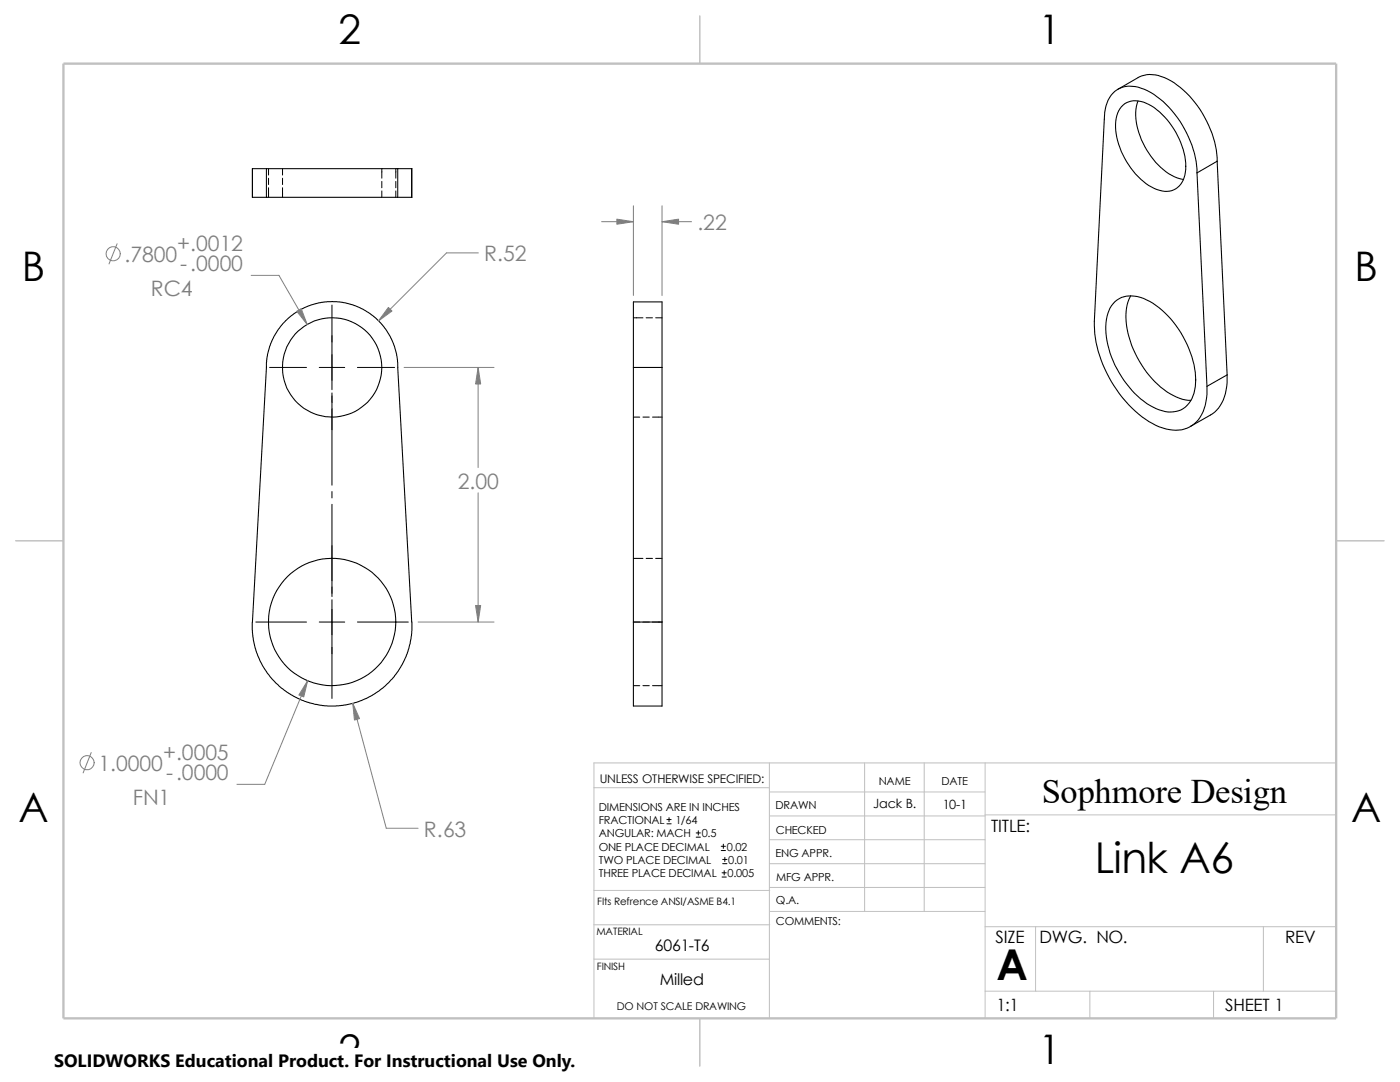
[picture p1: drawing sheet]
<svg xmlns="http://www.w3.org/2000/svg" width="279mm" height="216mm" viewBox="0 0 279 216" stroke-linecap="round" stroke-linejoin="round" font-family="sans-serif">
<g fill="none" stroke="#c0c0c0" stroke-width=".2">
<path d="M118.5 157.2h35M153.5 152.2v51M153.5 158h43.1M172.6 152.2v29.7M184.4 152.2v29.7M196.6 152.2v51M266.7 152.2h-148.2v51M118.5 177.7h35.1M153.5 162.8h43.1M153.5 167.6h43.1M153.5 177.1h43.1M153.5 172.3h43.1"/>
<path d="M196.6 162.6h70.1M118.5 184.5h35.1M118.5 191.4h35M153.6 181.9h43M196.6 184.9h70.1M196.6 197.8h70.1M206.7 184.9v12.9M217.5 197.8v5.4M242.2 197.8v5.4M252.1 184.9v12.9"/>
</g>
<path d="M139.7 3.2v9.5M3.1 107.9h9.6M266.7 107.9h9.5M139.7 203.2v9.5" fill="none" stroke="#c0c0c0" stroke-width=".21"/>
<path d="M12.7 12.7h254v190.5h-254z" fill="none" stroke="#c0c0c0" stroke-width=".47"/>
<g fill="none" stroke="#000" stroke-width=".21">
<path d="M223.1 17.8l4-2.3a6.6 6.6 0 0 1 6.6 .6 20.4 20.4 0 0 1 9.2 16.1M53.2 39.4h26.2M53.2 33.7h26.2M53.2 33.7h-2.8v5.7h2.8M53.2 33.7v5.7M79.4 33.7v5.7M79.4 39.4h2.8M79.4 33.7h2.8M82.2 33.7v5.7M224.1 21a4.7 4.7 0 0 1 5.7 .1 15.4 15.4 0 0 1 6.8 12.7 4.1 4.1 0 0 1-3.7 4.4 9.3 9.3 0 0 1-6.8-4.1 14.1 14.1 0 0 1-3.3-10.5l.5-1.5zM227.1 20.2a10.7 10.7 0 0 0 1 8.4 13.8 13.8 0 0 0 6.8 6.9l1.3 .3M238.9 34.5l2 42.6"/>
<path d="M238.9 34.5a20.2 20.2 0 0 0-9.9-16.4 6.3 6.3 0 0 0-6.1-.2 6.5 6.5 0 0 0-2.5 5.9l-2 40.3a24.5 24.5 0 0 0 11.6 20.4 7.8 7.8 0 0 0 7.4 .7 7.5 7.5 0 0 0 3.5-6.5v-1.6M242.9 32.2l-4 2.3M242.9 32.2l2 42.6M225.6 59a11.5 11.5 0 0 0 0 9.1 18.7 18.7 0 0 0 9.1 11.1l1.3 .5 1.7 .2M79.4 73.3l2.8 50.8M79.4 73.3l-.2-2.1-.5-2.2-.8-1.9-1.4-2-1.5-1.6-1.6-1.2-2.4-1.3-2-.5-1.8-.3h-2.4l-2.7 .6-1.4 .6-2.1 1.3-1.6 1.3-1.4 1.6-.9 1.5-.9 2.1-.4 1.5-.2 1.6-2.9 53.3 .2 2 .4 1.7 .9 2.4 1.6 2.7 2.4 2.6 2.2 1.6 2.8 1.4 2.1 .5 1.5 .3 2.6 .1 1.9-.2 1.8-.4 2.3-.9 2.7-1.6 2.6-2.4 1.6-2.2 1.4-2.8 .6-2.1 .2-1.5 .1-2.7M126.4 73.3h5.7M126.4 73.3v50.8M126.4 73.3v-13.1h5.7v13.1M132.1 73.3v50.8M222.5 60.2a5.6 5.6 0 0 1 6.4-.3 19.2 19.2 0 0 1 9.2 12.1 10.6 10.6 0 0 1-.5 8.1 4.8 4.8 0 0 1-6.2 1.7 17.5 17.5 0 0 1-9.2-9.7 13.5 13.5 0 0 1-.9-10.1l.5-1zM244.9 74.8a9.1 9.1 0 0 1-2.5 7.5l-4.8 2.8"/>
<path d="M244.9 74.8l-4 2.3M126.4 124.1h5.7M126.4 124.1v16.8h5.7v-16.8"/>
<circle cx="66.3" cy="73.3" r="9.9"/>
<circle cx="66.3" cy="124.1" r="12.7"/>
</g>
<g fill="none" stroke="#000" stroke-width=".2">
<path d="M53.6 33.7v1.2M53.6 35.6v1.2M53.6 37.5v1.9M56.4 33.7v1.2M56.4 35.6v1.2M56.4 37.5v1.9M76.2 33.7v1.9M76.2 36.2v1.3M76.2 38.1v1.3M79 33.7v1.9M79 36.2v1.3M79 38.1v1.3"/>
<path d="M53.8 73.3h7.4M63.7 73.3h5.1M66.3 60.9v16.9M66.3 78.4v18.4M71.3 73.3h7.4M126.4 63.4h1.9M128.9 63.4h1.3M130.9 63.4h1.2M66.3 98.1v1.3M126.4 83.2h1.3M128.3 83.2h1.3M130.2 83.2h1.9"/>
<path d="M66.3 100.6v18.4M66.3 119.7v19.7M126.4 111.4h1.9M128.9 111.4h1.3M130.9 111.4h1.2M51.1 124.1h10.1M63.7 124.1h5.1M71.3 124.1h10.2M126.4 124.1h1.3M126.4 136.8h1.3M128.3 124.1h1.3M128.3 136.8h1.3"/>
<path d="M130.2 124.1h1.9M130.2 136.8h1.9M133.1 164.4h.8M133.1 163.5h.8M133.5 163.2v.8M138.9 167h.9M138.9 166.2h.9M139.4 165.8v.8M143.9 169.7h.9M143.9 168.9h.9M144.1 175h.8M144.1 174.2h.8"/>
<path d="M144.2 172.3h.9M144.2 171.5h.9M144.4 168.4v.9M144.5 173.7v.9M144.7 171.1v.8"/>
</g>
<g fill="none" stroke="#808080" stroke-width=".2">
<path d="M23.4 48.6l-1.6 4.1M50.1 54.9h5.6l5.6 9.8M95.5 50.5h-6.4l-13.6 13.6M120.1 44.2h6.3M126.4 41.1v17.9M132.1 41.1v17.9M132.1 44.2h5.9M80.6 73.3h18M95.4 73.3v20M95.4 98.3v25.8M61.4 135.8l-8.6 20.7h-5.5M83.4 124.1h15.2"/>
<path d="M18.2 150.2l-1.6 4M70.4 140.3l6.7 25h6.3"/>
<circle cx="22.6" cy="50.6" r="1.41"/>
<circle cx="17.4" cy="152.2" r="1.41"/>
</g>
<g fill="#808080" stroke="#808080" stroke-width=".2">
<path d="M59.2 62.1l.9-.5 1.2 3.1z"/>
<path d="M77.5 61.3l.7 .8-2.7 2z"/>
<path d="M61.4 135.8l-.8 3.3-1-.4z"/>
<path d="M70.4 140.3l1.4 3.1-1.1 .3z"/>
<path d="M95.4 73.3l.5 3.3h-1z"/>
<path d="M94.9 120.8h1l-.5 3.3z"/>
<path d="M123.1 43.7l3.3 .5-3.3 .5z"/>
<path d="M132.1 44.2l3.3-.5v1z"/>
</g>
<path d="M10.8 209.2h104.1v6.7h-104.1z" fill="#fff"/>
<g font-size="8.5">
<text x="218.5" y="174.1">Link A6</text>
<text x="198.8" y="195.5">A</text>
</g>
<g font-size="8.1">
<text x="67.6" y="8.8">2</text>
<text x="207.3" y="8.8">1</text>
<text x="4.4" y="56.1">B</text>
<text x="270.3" y="56.1">B</text>
<text x="3.7" y="164.1">A</text>
<text x="269.6" y="164.1">A</text>
<text x="67.6" y="212.3">2</text>
<text x="207.3" y="212.3">1</text>
</g>
<text font-size="6.9" x="207.9" y="160.1">Sophmore Design</text>
<g font-size="4.2" fill="#808080">
<text x="139.2" y="45.9">.22</text>
<text x="24.8" y="52.3">.7800</text>
<text x="35.4" y="50">+.0012</text>
<text x="96.6" y="52.2">R.52</text>
<text x="30.1" y="59.1">RC4</text>
<text x="36" y="54.1">-.0000</text>
<text x="91.3" y="97.5">2.00</text>
<text x="19.6" y="153.8">1.0000</text>
<text x="32.6" y="151.6">+.0005</text>
<text x="33.1" y="155.7">-.0000</text>
<text x="26.5" y="160.7">FN1</text>
<text x="84.6" y="167">R.63</text>
</g>
<text font-size="3.6" x="10.8" y="213">SOLIDWORKS Educational Product. For Instructional Use Only.</text>
<g font-size="3.4">
<text x="197.8" y="166">TITLE:</text>
<text x="198.7" y="188.1">SIZE</text>
<text x="207.5" y="188.1">DWG. NO.</text>
<text x="256.5" y="188.2">REV</text>
<text x="198.8" y="201.7">1:1</text>
<text x="244.5" y="201.7">SHEET 1</text>
</g>
<g font-size="3.2">
<text x="130.7" y="189.8">6061-T6</text>
<text x="131.7" y="196.6">Milled</text>
</g>
<g font-size="2.5">
<text x="174.3" y="161.3">Jack B.</text>
<text x="188.2" y="161.4">10-1</text>
</g>
<text font-size="2.4" x="119.7" y="156.2">UNLESS OTHERWISE SPECIFIED:</text>
<g font-size="2.2">
<text x="119.5" y="161.8">DIMENSIONS ARE IN INCHES</text>
<text x="154.8" y="161.5">DRAWN</text>
<text x="175.4" y="156.7">NAME</text>
<text x="187.9" y="156.7">DATE</text>
<text x="119.5" y="164.4">FRACTIONAL</text>
<text x="119.5" y="167.1">ANGULAR: MACH</text>
<text x="134.8" y="164.4">1/64</text>
<text x="140" y="167.1">0.5</text>
<text x="154.8" y="166.3">CHECKED</text>
<text x="119.5" y="169.8">ONE PLACE DECIMAL</text>
<text x="119.5" y="172.4">TWO PLACE DECIMAL</text>
<text x="145" y="169.8">0.02</text>
<text x="145.3" y="172.4">0.01</text>
<text x="154.8" y="171">ENG APPR.</text>
<text x="119.5" y="175">THREE PLACE DECIMAL</text>
<text x="145.2" y="175">0.005</text>
<text x="154.9" y="175.7">MFG APPR.</text>
<text x="154.9" y="180.5">Q.A.</text>
<text x="154.9" y="184.7">COMMENTS:</text>
</g>
<text font-size="2.1" x="123.1" y="201.6">DO NOT SCALE DRAWING</text>
<g font-size="2">
<text x="119.2" y="180.6">FIts Refrence ANSI/ASME B4.1</text>
<text x="119" y="186.6">MATERIAL</text>
<text x="119.1" y="193.5">FINISH</text>
</g>
</svg>
